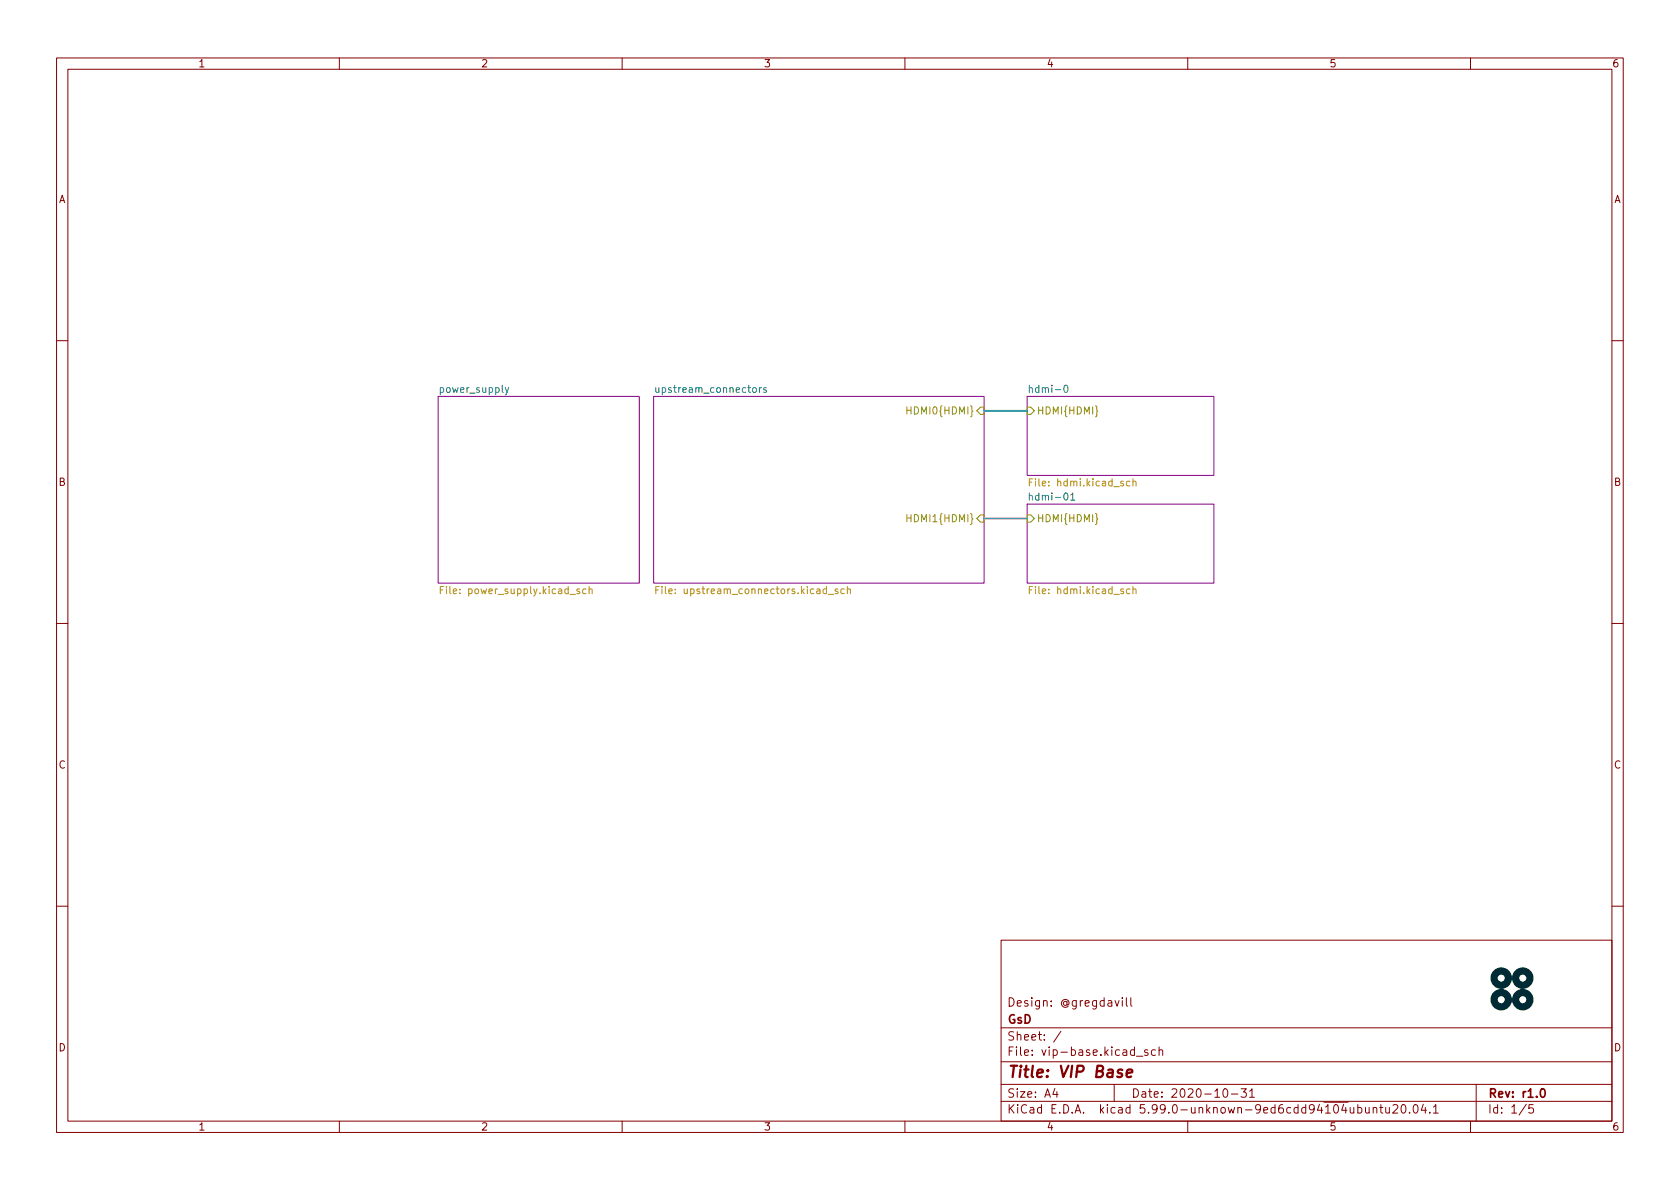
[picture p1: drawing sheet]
<svg xmlns="http://www.w3.org/2000/svg" width="297mm" height="210mm" viewBox="0 0 297 210" stroke-linecap="round" stroke-linejoin="round" font-family="sans-serif">
<g fill="none" stroke="#840000" stroke-width=".18">
<path d="M10 10.2h277v190.1h-277zM12 12.2h273v186.1h-273zM60 10.2v2M110 10.2v2M160 10.2v2M210 10.2v2M260 10.2v2M10 60.2h2M285 60.2h2M10 110.2h2M285 110.2h2M10 160.2h2"/>
<path d="M177 166.3h108v32h-108zM197.1 176.9l.4 1 .4-1M198.4 176.4v.2M198.4 176.9v1M199.1 176.4v1.3l.3 .2M199.9 176.4v1.3l.2 .2M285 160.2h2M60 198.3v2M110 198.3v2M160 198.3v2M177 194.8h108M177 191.8h108"/>
<path d="M177 187.8h108M177 181.8h108M186.5 192.5l-.4 1h1M186.9 193v1M187.6 182.4l-1.3 1.9M197 191.8v3M200.9 186.8h1.2M202.9 185.7l-.3-.1-.2 .2v.3l.5 .1v.4h-.5M204.3 185.7l-.4-.1-.3 .3v.4l.1 .3h.6M204.9 185.8l.2-.2 .4 .1 .1 .9M204.9 185.1v1.5M210 198.3v2"/>
<path d="M216.4 192.6l.2-.1a.81 .81 0 0 1 .6 .7 .81 .81 0 0 1-.3 .8h-.2a.81 .81 0 0 1-.6-.6 .81 .81 0 0 1 .3-.8zM217.7 193.5h1.2M219.4 192.5h1l-.5 .6 .4 .1v.7l-.2 .1h-.5l-.2-.1M220.9 193l.5-.5v1.5M220.9 194h.9M242.8 196l.2-.2 .4 .1v.9M242.8 195.8v1M243.9 195.8h.6M244.1 195.3v1.3l.4 .2M245 195.8l.1 1h.3l.2-.1M245.6 195.8v1M246.3 195.5l.6-.2 .2 .2v.3l-.9 1h.9"/>
<path d="M247.9 195.4l.2-.1a.81 .81 0 0 1 .6 .7 .81 .81 0 0 1-.3 .8h-.2a.81 .81 0 0 1-.6-.6 .81 .81 0 0 1 .3-.8zM249.2 196.7v.1M250 195.5l.2-.2a.81 .81 0 0 1 .6 .7 .81 .81 0 0 1-.3 .8h-.1a.81 .81 0 0 1-.4-1.3zM251.6 195.3l-.3 1h.9M252 195.8v1M252.8 196.7v.1M253.4 195.8l.5-.5v1.5M253.4 196.8h.9M260 198.3v2M261 191.8v6.5M269.9 195.3l-1.3 1.9M271.1 195.3h-.7l-.1 .7 .2-.1 .5 .1 .2 .2-.1 .5-.2 .1-.6-.1"/>
</g>
<path d="M272.6 192.6l.1-.1a.81 .81 0 0 1 .6 .7 .81 .81 0 0 1-.3 .8h-.2a.82 .82 0 0 1-.5-.6 .82 .82 0 0 1 .3-.8z" fill="none" stroke="#840000" stroke-width=".3"/>
<path d="M199.2 189.8l1-.2-.1-.4-.5-.1-.3 .3-.1 1 .2 .1 .6-.1" fill="none" stroke="#840000" stroke-width=".4"/>
<g fill="#fff" stroke="#fff" stroke-width=".18">
<path d="M115.6 70.1h58.4v33h-58.4z"/>
<path d="M181.6 70.1h33v14h-33z"/>
<path d="M181.6 89.1h33v14h-33z"/>
<path d="M77.5 70.1h35.5v33h-35.5z"/>
</g>
<path d="M77.5 70.1h35.5v33h-35.5zM115.6 70.1h58.4v33h-58.4zM181.6 70.1h33v14h-33zM181.6 89.1h33v14h-33z" fill="none" stroke="#840084" stroke-width=".18"/>
<path d="M89.3 68.5l.3 .9M89.9 68.5l-.4 1.2-.2 .1M116 68.5v.8l.3 .1 .2-.1M134.3 68.5v.9M134.6 68.5l-.3 .3M135.5 68.6l-.3-.1-.2 .2 .1 .2 .4 .1v.3h-.5M188.2 68.2l.2-.1a.68 .68 0 0 1 .4 .7 .68 .68 0 0 1-.4 .6l-.2-.1-.1-.4zM182 87.7l.2-.1 .3 .1v.7M182 87.2v1.2M189.3 87.5l.4-.3v1.2M189.3 88.4h.7" fill="none" stroke="#008484" stroke-width=".18"/>
<g fill="none" stroke="#b58900" stroke-width=".18">
<path d="M182 85.3h.4M182.6 84.7h-.6v1.2M199.8 85.1h-.4l-.2 .2 .1 .6h.5M200.3 85.2l.2-.1h.3l.1 .8M200.3 84.7v1.2M77.9 104.3h.4M78.5 103.7h-.6v1.3M102.5 104.2l-.3-.1-.2 .2v.2l.5 .1v.3h-.5M103.6 104.2l-.3-.1-.3 .3 .1 .5h.5M104.2 104.3l.1-.2 .3 .1 .1 .8M104.2 103.7v1.3M116 104.3h.4"/>
<path d="M116.6 103.7h-.6v1.3M146.4 105.1h1M148.1 104.2l-.3-.1-.2 .2 .1 .2 .4 .1v.3h-.5M149.3 104.2l-.4-.1-.2 .3 .1 .5h.5M149.8 104.3l.2-.2 .3 .1 .1 .8M149.8 103.7v1.3M182 104.3h.4M182.6 103.7h-.6v1.3M199.8 104.2l-.4-.1-.2 .3 .1 .5h.5M200.3 104.3l.2-.2 .3 .1 .1 .8M200.3 103.7v1.3"/>
</g>
<path d="M160.3 71.9v1.3M160.3 72.5h.8M173.4 72h.6v1.3h-.6l-.7-.7zM181.6 72h.6l.7 .6-.7 .7h-.6zM193.7 71.8l.2 .1v.6l.2 .2-.2 .2v.6l-.2 .2M160.3 91v1.3M160.3 91.6h.8M173.4 91.1h.6v1.2h-.6l-.7-.6zM181.6 91.1h.6l.7 .6-.7 .6h-.6zM193.7 90.8l.2 .2v.6l.2 .2-.2 .2v.6l-.2 .1" fill="none" stroke="#859900" stroke-width=".18"/>
<g fill="none" stroke="#002b36" stroke-width="1.3">
<circle cx="265.4" cy="176.8" r="1.27"/>
<circle cx="265.4" cy="173" r="1.27"/>
<circle cx="269.2" cy="173" r="1.27"/>
<circle cx="269.2" cy="176.8" r="1.27"/>
</g>
<path d="M174 72.6h7.6M174 91.7h7.6" fill="none" stroke="#268bd2" stroke-width=".3"/>
<text font-size="2.8" fill="#840000" x="178" y="190.6">Title: VIP Base</text>
<g font-size="2.1" fill="#840000">
<text x="178" y="178">Design: @gregdavill</text>
<text x="178" y="184">Sheet: /</text>
<text x="178" y="181">GsD</text>
<text x="178" y="186.7">File: vip-base.kicad_sch</text>
<text x="178" y="196.9">KiCad E.D.A. kicad 5.99.0-unknown-9ed6cdd94~104~ubuntu20.04.1</text>
<text x="178" y="194.1">Size: A4</text>
<text x="200" y="194.1">Date: 2020-10-31</text>
<text x="263" y="194.1">Rev: r1.0</text>
<text x="263" y="196.9">Id: 1/5</text>
</g>
<g font-size="1.8" fill="#840000">
<text x="35" y="11.9">1</text>
<text x="85" y="11.9">2</text>
<text x="135" y="11.9">3</text>
<text x="185" y="11.9">4</text>
<text x="235" y="11.9">5</text>
<text x="285" y="11.9">6</text>
<text x="10.3" y="35.9">A</text>
<text x="285.3" y="35.9">A</text>
<text x="10.3" y="85.9">B</text>
<text x="285.3" y="85.9">B</text>
<text x="10.3" y="135.9">C</text>
<text x="285.3" y="135.9">C</text>
<text x="10.3" y="185.9">D</text>
<text x="285.3" y="185.9">D</text>
<text x="35" y="199.9">1</text>
<text x="85" y="199.9">2</text>
<text x="135" y="199.9">3</text>
<text x="185" y="199.9">4</text>
<text x="235" y="199.9">5</text>
<text x="285" y="199.9">6</text>
</g>
<g font-size="1.8" fill="#008484">
<text x="77.9" y="69.5">power_supply</text>
<text x="116.5" y="69.5">upstream_connectors</text>
<text x="182.5" y="69.5">hdmi-0</text>
<text x="182.6" y="88.5">hdmi-01</text>
</g>
<g font-size="1.8" fill="#859900">
<text x="160.9" y="73.3">HDMI0{HDMI}</text>
<text x="183.3" y="73.3">HDMI{HDMI}</text>
<text x="160.9" y="92.3">HDMI1{HDMI}</text>
<text x="183.3" y="92.3">HDMI{HDMI}</text>
</g>
<g font-size="1.8" fill="#b58900">
<text x="182.7" y="86">File: hdmi.kicad_sch</text>
<text x="78.7" y="105">File: power_supply.kicad_sch</text>
<text x="117.3" y="105">File: upstream_connectors.kicad_sch</text>
<text x="182.7" y="105">File: hdmi.kicad_sch</text>
</g>
</svg>
